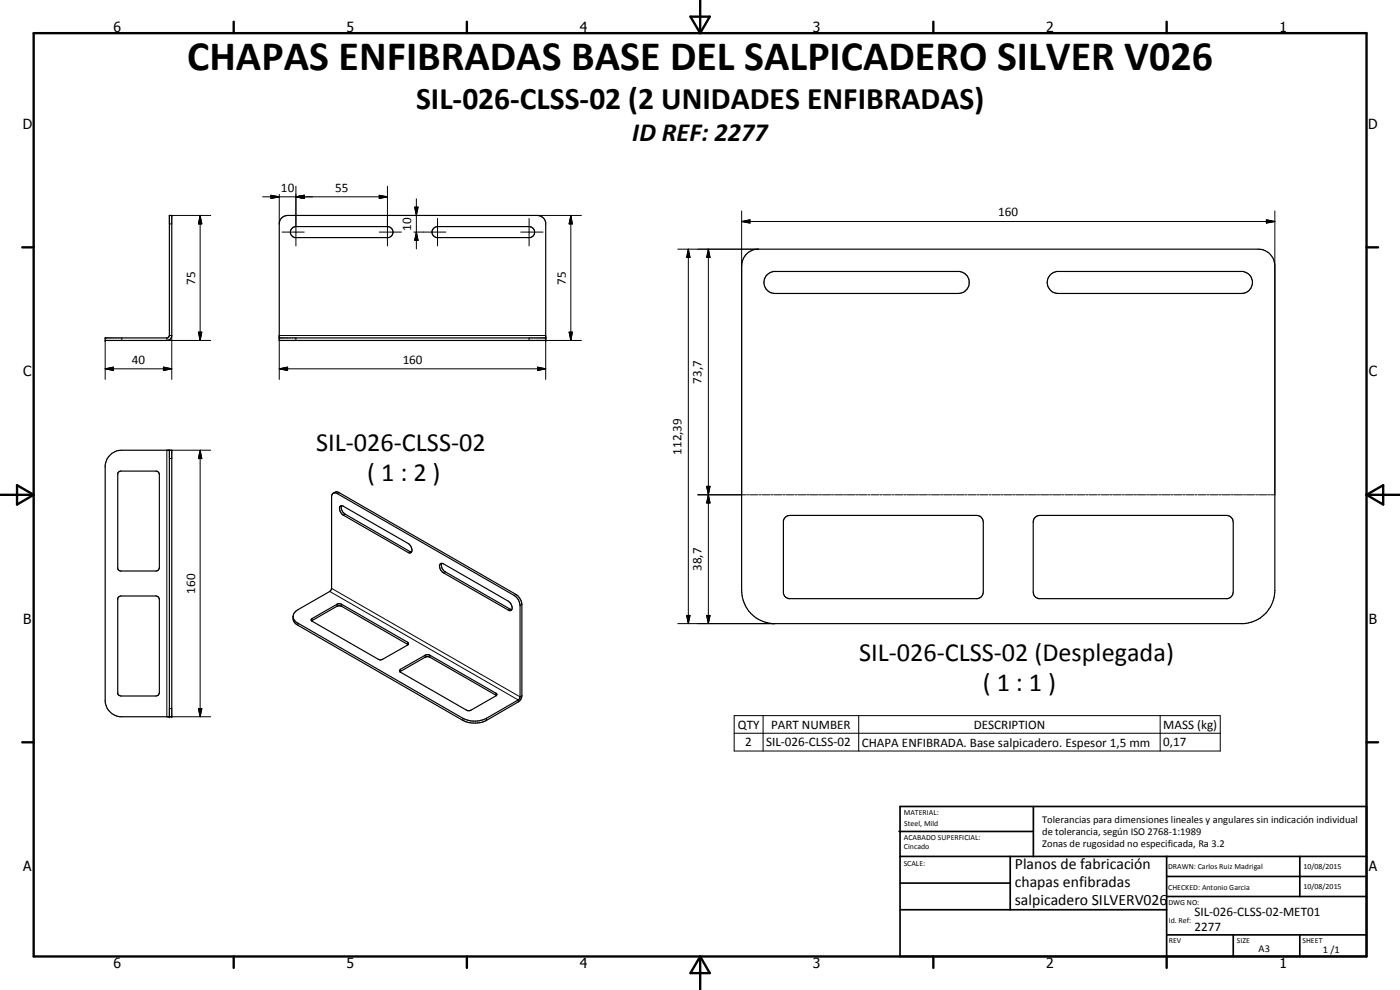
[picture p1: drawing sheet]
<svg xmlns="http://www.w3.org/2000/svg" width="420mm" height="297mm" viewBox="0 0 420 297" stroke-linecap="round" stroke-linejoin="round" font-family="sans-serif">
<g fill="none" stroke="#000" stroke-width=".35">
<path d="M50.8 64.6h.8l-.1 36.6-.4 .5-1 .5h-18.5v-.8h18.6l.5-.4zM84.4 65.5l.8-.6 1.1-.3h75a2.58 2.58 0 0 1 2.5 2.2v35.4h-80v-35l.1-.7zM87.5 68.7l.4-.5 .9-.2h27.5a1.67 1.67 0 0 1 1.6 1.5 1.67 1.67 0 0 1-1.3 1.8h-28.1a1.65 1.65 0 0 1-1-2.6zM130 68.7l.5-.5 .8-.2h27.5a1.66 1.66 0 0 1 1.6 1.5 1.66 1.66 0 0 1-1.3 1.8h-28.1a1.63 1.63 0 0 1-1-2.6zM223.8 76.4a5 5 0 0 1 3.8-1.6h150a5 5 0 0 1 5 5v97.4a10 10 0 0 1-9.3 9.9h-141.5a10 10 0 0 1-9.2-9.9v-97.4l.2-1.6zM229.9 82.7l1-.8 1.2-.5h55.9a3.3 3.3 0 0 1 2.9 3.5 3.3 3.3 0 0 1-3.3 3.2h-55a3.3 3.3 0 0 1-3-1.9 3.3 3.3 0 0 1 .3-3.5zM315.2 82.4l1.1-.7 .8-.3h55.9a3.3 3.3 0 0 1 2.9 3.6 3.3 3.3 0 0 1-3.3 3.1h-55a3.3 3.3 0 0 1-3.1-2.1 3.3 3.3 0 0 1 .7-3.6zM83.8 101.4h80M32.8 136.7l.8-.7 1.9-.8 16.1-.1v80h-15.6a5.1 5.1 0 0 1-4.4-4.5v-71l.4-1.6zM50.8 135.1v80M35.5 141.7l.6-.3h10.9l.8 .7v28.2l-.4 .8-.4 .2h-10.9l-.7-.5-.1-28.7zM100 148l.9-.4 .9 .2 53 30.6 .8 .5a4 4 0 0 1 1 2.5l-.1 27.9-.8 1.2-9.7 5.7a8.1 8.1 0 0 1-7.1 0l-49.5-28.6a2.56 2.56 0 0 1-1.5-2.3 2.56 2.56 0 0 1 1.5-2.4l9.6-5.4 .4-.6 .1-28.1a1.04 1.04 0 0 1 .7-.9 1.04 1.04 0 0 1 1 .2l53.1 30.5a3.8 3.8 0 0 1 1.8 3.1l-.1 27.8-.5 .5-9.5 5.5a7.8 7.8 0 0 1-7.1 0l-49.8-28.7-.8-.8-.3-.9"/>
<path d="M102.1 151.9l.7-.1 19.7 11.3a1.98 1.98 0 0 1 .8 2.8l-.8-.1-19.5-11.2a2.17 2.17 0 0 1-.9-2.7zM102.5 151.7a2.23 2.23 0 0 0 1.1 2.6l19.9 11.3M235.5 155.4l.6-.5 1-.3h56a2 2 0 0 1 2 2v21a2.09 2.09 0 0 1-1.7 2l-57-.1-.9-.6-.4-.9v-21.7zM310.5 155.4l.6-.5 1-.3h56a2.07 2.07 0 0 1 2 2v21l-.3 1-.7 .8-.7 .2h-56.7a1.98 1.98 0 0 1-1.6-2v-21zM35.5 179.2l.8-.4h10.5l.6 .3 .4 .5v28.2l-.4 .8-.4 .2h-10.7l-.9-.5-.1-28.7zM132.2 169.2h.9l19.5 11.2a1.98 1.98 0 0 1 .7 2.8h-.6l-19.6-11.3a2.09 2.09 0 0 1-.9-2.7zM132.6 169a2.23 2.23 0 0 0 1 2.6l20 11.3M93.5 186.3l7.6-4.4 1-.1 20.4 11.6M93.5 186.3l-.1-.4 .3-.3 7.5-4.4h.9l20.2 11.5 .3 .3-.1 .4M93.5 186.3l20.4 11.7 1-.2 7.6-4.4M120 201.6l7.6-4.4 1.3-.1 20.1 11.6M120 201.6l-.1-.4 .3-.4 7.4-4.2 1.3-.1 19.9 11.5 .3 .3-.1 .4"/>
<path d="M120 201.6l20.4 11.6 1-.1 7.6-4.4"/>
</g>
<g fill="none" stroke="#000" stroke-width=".3">
<path d="M78.8 59.1h37.5M81.3 58.6l2.5 .5-2.5 .5zM83.8 58.3v8.9M88.8 59.1l2.5-.5v1zM88.8 55.9v17.9M113.8 58.6l2.5 .5-2.5 .5zM116.3 55.9v17.9M125 59.6v15.1M50.8 67.2h.8M51.6 64.6h11.6M60.1 64.6l.5 2.6h-1zM60.1 64.6v37.6"/>
<path d="M84.7 69.6h6.6M113.8 69.6h6.7M124.2 69.6h9.6M124.4 62.1h1.1l-.5 2.5zM125 69.6l.5 2.5h-1.1zM131.3 65.5v8.3M156.3 69.6h6.7M158.8 65.5v8.3M161.3 64.6h13.2M171.3 64.6l.5 2.6h-1zM171.3 64.6v37.6M203.4 74.8h24.2"/>
<path d="M206.6 74.8l.5 2.5h-1zM206.6 74.8v112.3M212.6 74.8l.5 2.5h-1zM212.6 74.8v112.3M222.6 66.5l2.5-.5v.9zM222.6 66.5h160M222.6 63.3v85.2M380.1 66l2.5 .5-2.5 .4zM382.6 63.3v85.2h-1.2M59.6 99.7h1l-.5 2.5zM170.8 99.7h1l-.5 2.5zM31.6 110.7l2.5-.5v1z"/>
<path d="M31.6 110.7h20M31.6 102.2v11.6M36.6 101.4v.8M49.1 110.2l2.5 .5-2.5 .5zM50.1 101.4v.8h13.1M50.8 100.7h.8v13.1M83.8 110.7l2.5-.5v1zM83.8 113.8v-13.1h80v13.1M83.8 110.7h80M88.8 101.4v.8M158.8 101.4v.8h15.7M161.3 110.2l2.5 .5-2.5 .5z"/>
<path d="M50.8 137.6h.8M60.1 135.1l.5 2.5h-1zM60.1 135.1v80M63.2 135.1h-13.1v80h13.1M101.8 147.8l-.6 .3M103.6 154.3l-.6 .3M209.4 148.5h14.4M212.1 145.9h1l-.5 2.6zM212.6 148.5l.5 2.4h-1zM224.1 148.5h.6M225 148.5h2.4M227.7 148.5h.6"/>
<path d="M228.6 148.5h2.5M231.4 148.5h.6M232.3 148.5h2.4M235 148.5h.6M235.9 148.5h2.4M238.7 148.5h.6M239.6 148.5h2.4M242.3 148.5h.6M243.2 148.5h2.4M245.9 148.5h.6M246.8 148.5h2.4M249.5 148.5h.6"/>
<path d="M250.5 148.5h2.4M253.2 148.5h.6M254.1 148.5h2.4M256.8 148.5h.7M257.7 148.5h2.5M260.5 148.5h.6M261.4 148.5h2.4M264.1 148.5h.6M265 148.5h2.4M267.7 148.5h.6M268.6 148.5h2.4M271.3 148.5h.7"/>
<path d="M272.3 148.5h2.4M275 148.5h.6M275.9 148.5h2.4M278.7 148.5h.5M279.6 148.5h2.4M282.3 148.5h.6M283.2 148.5h2.4M285.9 148.5h.6M286.8 148.5h2.5M289.5 148.5h.6M290.5 148.5h2.4M293.2 148.5h.6"/>
<path d="M294.1 148.5h2.4M296.8 148.5h.6M297.7 148.5h2.5M300.5 148.5h.6M301.4 148.5h2.4M304.1 148.5h.6M305 148.5h2.4M307.8 148.5h.5M308.6 148.5h2.5M311.4 148.5h.6M312.3 148.5h2.4M315 148.5h.6"/>
<path d="M315.9 148.5h2.4M318.6 148.5h.6M319.6 148.5h2.4M322.3 148.5h.6M323.2 148.5h2.4M325.9 148.5h.6M326.8 148.5h2.5M329.6 148.5h.5M330.5 148.5h2.4M333.2 148.5h.6M334.1 148.5h2.4M336.8 148.5h.6"/>
<path d="M337.7 148.5h2.4M340.4 148.5h.7M341.4 148.5h2.4M344.1 148.5h.6M345 148.5h2.4M347.8 148.5h.5M348.6 148.5h2.5M351.4 148.5h.6M352.3 148.5h2.4M355 148.5h.6M355.9 148.5h2.4M358.6 148.5h.6"/>
<path d="M359.6 148.5h2.4M362.3 148.5h.6M363.2 148.5h2.4M365.9 148.5h.6M366.8 148.5h2.5M369.6 148.5h.6M370.4 148.5h2.5M373.2 148.5h.6M374.1 148.5h2.4M376.8 148.5h.6M377.7 148.5h2.4M380.4 148.5h.7"/>
<path d="M99 177.5l56.5 32.5v.6M99.5 176.5l56.6 32.6 .5-.3M123 165.5l-.5 .3M133.6 171.6l-.5 .3M154.8 178.4l-.5 .2M89.4 187v.6M93.7 185.6v.6M101.1 181.3v.6M102.5 181.3v.6M122.3 192.7v.6M127.6 196.6v.6M129 196.6v.6"/>
<path d="M153.1 182.8l-.5 .2M156.6 181.4l-.5 .3M203.4 187.1h29.2M206.1 184.7h1l-.5 2.4zM212.1 184.7h1l-.5 2.4zM50.8 212.6h.8M59.6 212.6h1l-.5 2.5zM120.2 200.8v.7M138.9 215.5v.7M146 215.5v.7M148.8 208v.6M220.3 214.7h145.9v10.6h-145.9z"/>
<path d="M229 214.7v10.6M257.7 214.7v10.6M348.2 214.7v10.6M220.3 220h145.9"/>
</g>
<g fill="#000">
<circle cx="31.6" cy="101.4" r=".18"/>
<circle cx="31.6" cy="102.2" r=".18"/>
<circle cx="83.8" cy="101.4" r=".18"/>
<circle cx="163.8" cy="102.2" r=".18"/>
<circle cx="163.8" cy="101.4" r=".18"/>
<circle cx="50.8" cy="215.1" r=".18"/>
<circle cx="51.6" cy="215.1" r=".18"/>
</g>
<g fill="none" stroke="#000" stroke-width=".71">
<path d="M10.1 9.9h400v277.1h-400zM70.1 6.5v3.4M140.1 6.5v3.4M207.2 5h5.8l-2.9 4.9zM210.1 0v9.9M280.1 6.5v3.4M350.1 6.5v3.4M6.7 74.2h3.4M410.1 74.2h3.5M.1 148.5h10M5.1 145.6l5 2.9-5 2.9zM410.1 148.5h10"/>
<path d="M410.1 148.5l5-2.9v5.8zM6.7 222.7h3.4M410.1 222.7h3.5M70.1 287v3.4M140.1 287v3.4M210.1 287v10M210.1 287l2.9 5h-5.8zM280.1 287v3.4M350.1 287v3.4"/>
</g>
<g fill="none" stroke="#000" stroke-width=".51">
<path d="M269.8 249.5h40.3M270.1 242h140v45h-140zM270.1 257h140M303.2 257v16M310.1 242v15M350.1 257v30M390.1 257v12M270.1 265h33.1M270.1 273h80M350.1 269h60M350.1 263h60M350.1 280.5h60"/>
<path d="M370.1 280.5v6.5M390.1 280.5v6.5"/>
</g>
<g fill="#000">
<path d="M81.3 58.6l2.5 .5-2.5 .5zM88.8 59.1l2.5-.5v1zM113.8 58.6l2.5 .5-2.5 .5zM60.1 64.6l.5 2.6h-1zM124.4 62.1h1.1l-.5 2.5zM125 69.6l.5 2.5h-1.1zM171.3 64.6l.5 2.6h-1zM206.6 74.8l.5 2.5h-1zM212.6 74.8l.5 2.5h-1zM222.6 66.5l2.5-.5v.9zM380.1 66l2.5 .5-2.5 .4zM59.6 99.7h1l-.5 2.5z"/>
<path d="M170.8 99.7h1l-.5 2.5zM31.6 110.7l2.5-.5v1zM49.1 110.2l2.5 .5-2.5 .5zM83.8 110.7l2.5-.5v1zM161.3 110.2l2.5 .5-2.5 .5zM60.1 135.1l.5 2.5h-1zM212.1 145.9h1l-.5 2.6zM212.6 148.5l.5 2.4h-1zM206.1 184.7h1l-.5 2.4zM212.1 184.7h1l-.5 2.4zM59.6 212.6h1l-.5 2.5z"/>
</g>
<text font-size="12.6" x="56.2" y="21">CHAPAS ENFIBRADAS BASE DEL SALPICADERO SILVER V026</text>
<text font-size="9.4" x="124.9" y="32.9">SIL-026-CLSS-02 (2 UNIDADES ENFIBRADAS)</text>
<g font-size="7.9">
<text x="189.8" y="42.3">ID REF: 2277</text>
<text x="94.9" y="135.3">SIL-026-CLSS-02</text>
<text x="110.2" y="144.3">( 1 : 2 )</text>
<text x="257.8" y="198.2">SIL-026-CLSS-02 (Desplegada)</text>
<text x="295" y="207.2">( 1 : 1 )</text>
</g>
<g font-size="4.7">
<text x="304.6" y="260.8">Planos de fabricación</text>
<text x="304.6" y="266.2">chapas enfibradas</text>
<text x="304.6" y="271.6">salpicadero SILVERV026</text>
</g>
<g font-size="4.2">
<text x="34" y="9.6">6</text>
<text x="104" y="9.6">5</text>
<text x="174" y="9.6">4</text>
<text x="244" y="9.6">3</text>
<text x="314" y="9.6">2</text>
<text x="384" y="9.6">1</text>
<text x="6.8" y="38.7">D</text>
<text x="410.6" y="38.7">D</text>
<text x="7" y="112.9">C</text>
<text x="410.8" y="112.9">C</text>
<text x="7" y="187.1">B</text>
<text x="410.8" y="187.1">B</text>
<text x="7" y="261.4">A</text>
<text x="410.8" y="261.4">A</text>
<text x="34" y="290.4">6</text>
<text x="104" y="290.4">5</text>
<text x="174" y="290.4">4</text>
<text x="244" y="290.4">3</text>
<text x="314" y="290.4">2</text>
<text x="384" y="290.4">1</text>
</g>
<g font-size="3.9">
<text x="84.3" y="57.5">10</text>
<text x="100.6" y="57.5">55</text>
<text x="299.6" y="64.9">160</text>
<text x="123.4" y="69.2" transform="rotate(-90 123.4 69.2)">10</text>
<text x="58.5" y="85.4" transform="rotate(-90 58.5 85.4)">75</text>
<text x="169.8" y="85.4" transform="rotate(-90 169.8 85.4)">75</text>
<text x="39.6" y="109.1">40</text>
<text x="120.8" y="109.1">160</text>
<text x="210.5" y="115.1" transform="rotate(-90 210.5 115.1)">73,7</text>
<text x="204.5" y="136.4" transform="rotate(-90 204.5 136.4)">112,39</text>
<text x="210.5" y="171.3" transform="rotate(-90 210.5 171.3)">38,7</text>
<text x="58.5" y="178.1" transform="rotate(-90 58.5 178.1)">160</text>
<text x="221.4" y="218.7">QTY</text>
<text x="231.4" y="218.6">PART NUMBER</text>
<text x="292.2" y="218.7">DESCRIPTION</text>
<text x="349.1" y="218.7">MASS (kg)</text>
<text x="223.7" y="223.9">2</text>
<text x="229.9" y="223.9">SIL-026-CLSS-02</text>
<text x="258.6" y="224">CHAPA ENFIBRADA. Base salpicadero. Espesor 1,5 mm</text>
<text x="349.1" y="223.9">0,17</text>
<text x="358.5" y="275">SIL-026-CLSS-02-MET01</text>
<text x="358.5" y="279.4">2277</text>
</g>
<g font-size="3.1">
<text x="312.7" y="246.8">Tolerancias para dimensiones lineales y angulares sin indicación individual</text>
<text x="312.7" y="250.4">de tolerancia, según ISO 2768-1:1989</text>
<text x="312.7" y="254">Zonas de rugosidad no especificada, Ra 3.2</text>
<text x="377.7" y="285.6">A3</text>
<text x="397" y="285.9">1 /1</text>
</g>
<g font-size="2.4">
<text x="271.2" y="244.4">MATERIAL:</text>
<text x="271.3" y="252">ACABADO SUPERFICIAL:</text>
<text x="271.4" y="247.9">Steel, Mild</text>
<text x="271.3" y="254.6">Cincado</text>
<text x="271.2" y="259.7">SCALE:</text>
<text x="350.6" y="260.8">DRAWN: Carlos Ruiz Madrigal</text>
<text x="391.2" y="260.6">10/08/2015</text>
<text x="350.6" y="267">CHECKED: Antonio Garcia</text>
<text x="391.2" y="266.7">10/08/2015</text>
<text x="350.6" y="271.4">DWG NO:</text>
<text x="350.8" y="276.9">Id. Ref:</text>
<text x="350.8" y="282.8">REV</text>
<text x="371.2" y="282.9">SIZE</text>
<text x="390.9" y="282.9">SHEET</text>
</g>
</svg>
